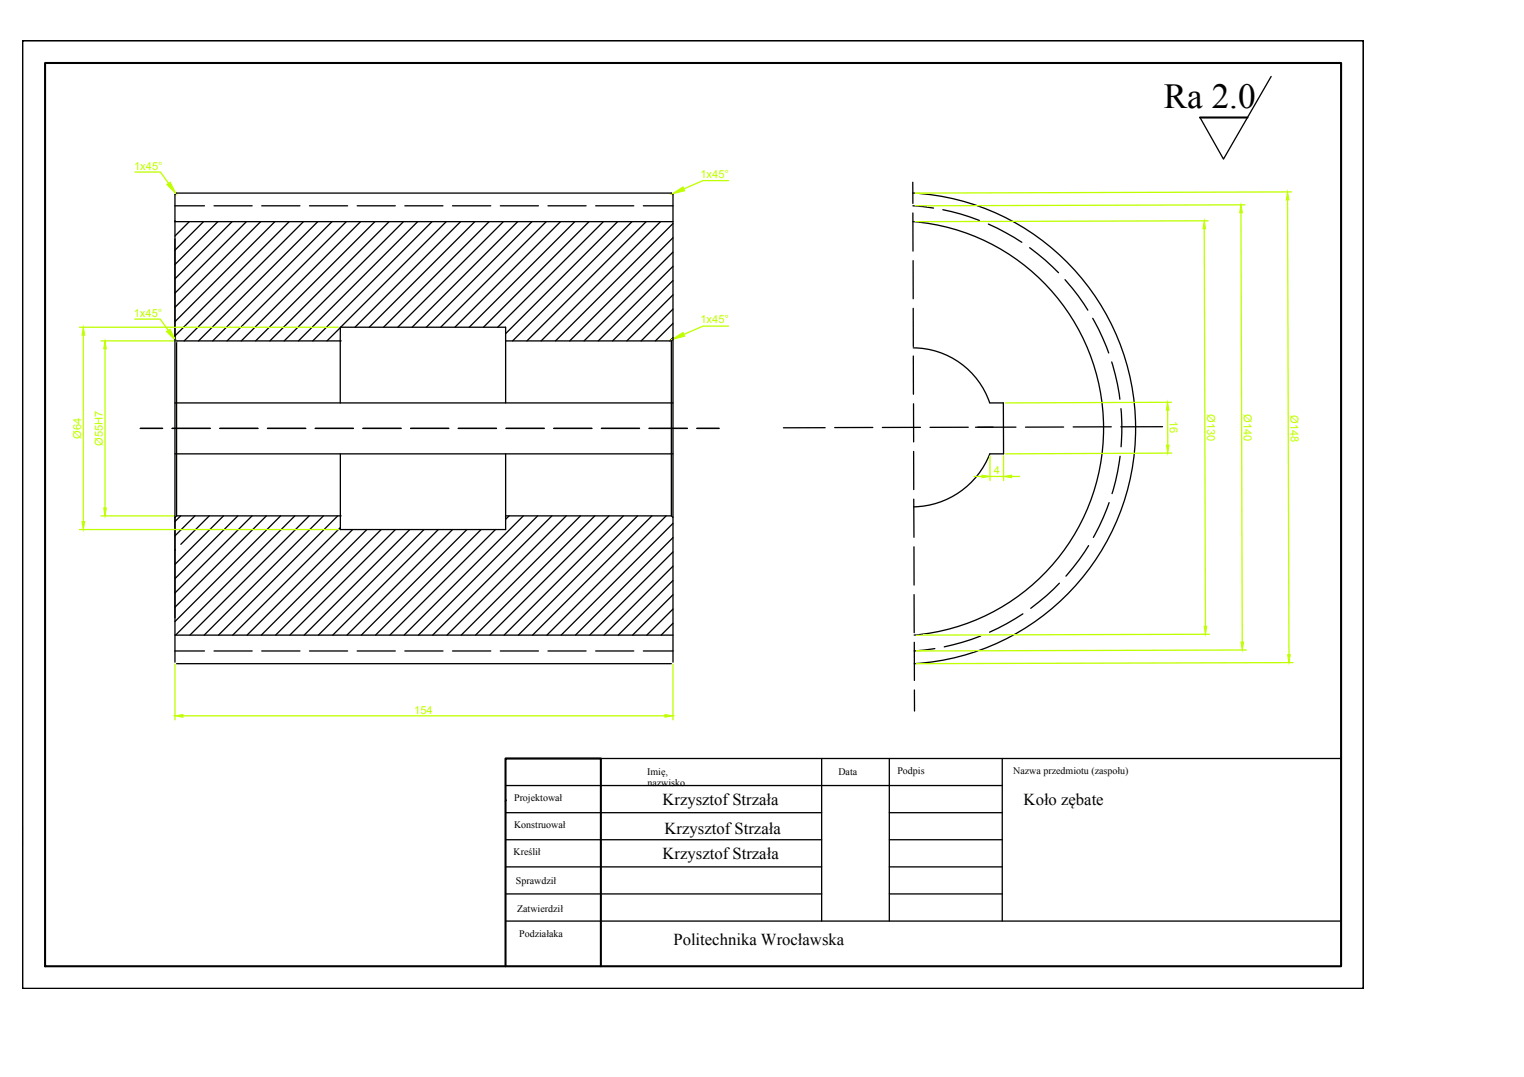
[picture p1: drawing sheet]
<svg xmlns="http://www.w3.org/2000/svg" width="297mm" height="210mm" viewBox="0 0 297 210" stroke-linecap="round" stroke-linejoin="round" font-family="sans-serif">
<!-- layer: ramka -->
<path d="M4.4 7.9h261.3v184.8h-261.3zM8.8 12.3h252.6v176h-252.6zM233.9 22.9h9.2M98.5 188.3v-40.5h18.6v40.5" fill="none" stroke="#000" stroke-width=".4"/>
<!-- layer: 0 -->
<g fill="none" stroke="#000" stroke-width=".25">
<path d="M247.8 14.9l-9.3 16.1-4.6-8.1M177.9 37.6a45.9 45.9 0 0 1 43.4 45.8 45.9 45.9 0 0 1-43.1 45.9M34.1 43.2h.1M34.1 43.2h97.1M36.9 43.2l-2.8 2.8M39.7 43.2l-5.6 5.6M42.5 43.2l-8.4 8.4M45.2 43.2l-11.1 11.1M48 43.2l-13.9 13.9M50.8 43.2l-16.7 16.7M53.6 43.2l-19.5 19.5M56.4 43.2l-22.3 22.3"/>
<path d="M59.1 43.2l-23.2 23.2M61.9 43.2l-23.2 23.2M64.7 43.2l-23.2 23.2M67.5 43.2l-23.2 23.2M70.3 43.2l-23.3 23.2M73.1 43.2l-23.3 23.2M75.8 43.2l-23.2 23.2M78.6 43.2l-23.2 23.2M81.4 43.2l-23.2 23.2M84.2 43.2l-23.2 23.2M87 43.2l-20.6 20.6M89.8 43.2l-20.6 20.6"/>
<path d="M92.5 43.2l-20.5 20.6M95.3 43.2l-20.5 20.6M98.1 43.2l-20.6 20.6M100.9 43.2l-20.6 20.6M103.7 43.2l-20.6 20.6M106.5 43.2l-20.6 20.6M109.2 43.2l-20.5 20.6M112 43.2l-20.5 20.6M114.8 43.2l-20.6 20.6M117.6 43.2l-20.6 20.6M120.4 43.2l-21.8 21.8M123.2 43.2l-23.3 23.2"/>
<path d="M125.9 43.2l-23.2 23.2M128.7 43.2l-23.2 23.2M131.2 43.6l-22.9 22.8M131.2 46.3l-20.2 20.1M131.2 49.1l-17.4 17.3M131.2 51.9l-14.6 14.5M131.2 54.7l-11.8 11.7M131.2 57.5l-9 8.9M177.9 43.2a40.4 40.4 0 0 1 37.2 40.2 40.4 40.4 0 0 1-36.9 40.4M34.1 66.1l.3 .3v17.1M34.1 78.5h97.1M34.4 66.4h32.1"/>
<path d="M66.3 78.5v-14.7h32.3v14.7M66.3 63.9l-2.6 2.5M98.6 66.4h32.3M131.2 66.1l-.3 .3v17.1M131.2 60.2l-6.2 6.2M131.2 63l-3.5 3.4M131.2 65.8l-.7 .6M178 67.8a15.8 15.8 0 0 1 14.9 10.7M192.9 78.5h2.7v10h-2.6M34.1 88.5h97.1M34.4 83.5v17l-.3 .3M66.3 88.5v14.7h32.3v-14.7"/>
<path d="M130.9 83.5v17l.3 .3v28.3M192.9 88.4a16.2 16.2 0 0 1-14.8 10.4M193.5 83.2l-3.4 .1M34.2 107.1l-.1 .1M34.4 100.5h32.1M35.2 100.5l-1.1 1.1M38 100.5l-3.9 3.9M40.8 100.5l-5.6 5.6M43.6 100.5l-9.5 9.5M46.4 100.5l-12.3 12.3M49.1 100.5l-15 15.1M51.9 100.5l-17.8 17.8"/>
<path d="M54.7 100.5l-20.6 20.6M57.5 100.5l-23.3 23.3M60.3 100.5l-23.3 23.3M63 100.5l-23.2 23.3M65.8 100.5l-23.2 23.3M66.3 102.8l-20.9 21M68.7 103.2l-20.5 20.6M71.5 103.2l-20.6 20.6M74.3 103.2l-20.6 20.6M77.1 103.2l-20.6 20.6M79.9 103.2l-20.6 20.6M82.6 103.2l-20.5 20.6"/>
<path d="M85.4 103.2l-20.5 20.6M88.2 103.2l-20.6 20.6M91 103.2l-20.6 20.6M93.8 103.2l-20.6 20.6M96.6 103.2l-20.6 20.6M98.6 100.5h32.3M99.2 100.5l-.6 .7M102 100.5l-23.2 23.3M104.8 100.5l-23.2 23.3M107.6 100.5l-23.3 23.3M110.4 100.5l-23.3 23.3M113.1 100.5l-23.2 23.3"/>
<path d="M115.9 100.5l-23.2 23.3M118.7 100.5l-23.2 23.3M121.5 100.5l-23.2 23.3M124.3 100.5l-23.3 23.3M127.1 100.5l-23.3 23.3M129.8 100.5l-23.2 23.3M131.2 100.8v-62.9l-.3-.3h-96.5l-.3 .3v91.2M131.2 102l-21.8 21.8M131.2 104.8l-19 19M131.2 107.6l-16.3 16.2M131.2 110.3l-13.5 13.5M131.2 113.1l-10.7 10.7"/>
<path d="M131.2 115.9l-7.9 7.9M131.2 118.7l-5.1 5.1M34.1 123.8h97.1M34.4 129.3h96.5M131.2 121.5l-2.3 2.3M98.5 147.8h162.9M98.5 153.1h96.8M98.5 158.4h61.6M98.7 155.9l-.2 .3M160.1 147.8v31.7M173.3 158.4h22M173.3 147.8v31.7"/>
<path d="M195.3 147.8v31.7M4.4 161.1v31.6M98.5 179.5h162.9M98.5 163.7h61.6M98.5 169h61.6M98.5 174.2h61.6M173.3 163.7h22M173.3 169h22M173.3 174.2h22"/>
</g>
<!-- layer: przerywana -->
<g fill="none" stroke="#000" stroke-width=".25">
<path d="M177.9 35.5v4.1M34.1 40.1h5.8M41.7 40.1h7.4M51 40.1h7.5M60.3 40.1h7.5M69.6 40.1h7.4M78.9 40.1h7.4M88.2 40.1h7.5M97.5 40.1h7.4M106.8 40.1h7.4M116.1 40.1h7.4M125.4 40.1h5.8"/>
<path d="M177.9 40.1l4 .5M177.9 41.5v7.4M178 50.8v7.4M183.8 40.9a40.2 40.2 0 0 1 7.1 2.1M192.6 43.7l3.4 1.6 3.2 1.9M200.7 48.3l.1 .1a42.9 42.9 0 0 1 5.5 4.7M207.6 54.5l.2 .3a38.3 38.3 0 0 1 4.2 5.7M178 60.1v7.4M178 69.4v7.4M178.1 78.7v7.4M213 62l1.9 3.9 1.2 2.9M216.7 70.5l1.1 4.4 .5 2.9"/>
<path d="M218.5 79.7l.2 2.7-.2 4.7M27.3 83.5h4.4M33.5 83.5h7.5M42.8 83.5h7.5M52.1 83.5h7.5M61.4 83.5h7.5M70.7 83.5h7.5M80 83.5h7.5M87.5 83.5h-7.5M89.3 83.5h7.5M98.6 83.5h7.5M107.9 83.5h7.5"/>
<path d="M117.2 83.5h7.5M126.5 83.5h7.5M135.8 83.5h4.3M160.8 83.4h-8.1M170.1 83.3h-7.4M178.1 88v7.4M178.1 97.3v7.4M179.4 83.3h-7.4M188.7 83.3h-7.4M198 83.2l-7.4 .1M207.3 83.2h-7.4M216.2 98l-1.2 2.9-1.9 3.8"/>
<path d="M216.6 83.2h-7.4M218.3 88.9l-.5 2.9-1.1 4.4M226.6 83.2h-8.1M178.1 106.6l.1 7.4M178.2 115.9v7.4M199.4 119.6a43.6 43.6 0 0 1-6.5 3.6M206.5 113.7a39.7 39.7 0 0 1-5.6 4.9M212.2 106.3a41.3 41.3 0 0 1-4.4 6M34.1 126.9h5.8M41.7 126.9h7.4M51 126.9h7.5M60.3 126.9h7.5"/>
<path d="M69.6 126.9h7.4M78.9 126.9h7.4M88.2 126.9h7.5M97.5 126.9h7.4M106.8 126.9h7.4M116.1 126.9h7.4M125.4 126.9h5.8M178.2 125.2v7.4M178.2 134.5v4.1M182.2 126.4l-4 .5M191.2 123.9l-.1 .1a44.7 44.7 0 0 1-7.1 2.1"/>
</g>
<!-- layer: wymiarowanie -->
<g fill="#bfff00" stroke="#bfff00" stroke-width=".19">
<path d="M131 37.8l2.1-1.4 .4 .8z"/>
<path d="M131 66.1l2.1-1.3 .4 .7z"/>
<path d="M32.5 36l.7-.5 1.1 2.2z"/>
<path d="M32.4 64.6l.7-.4 1.1 2.2z"/>
<path d="M20.5 66.4l.2 1.6h-.5z"/>
<path d="M20.2 99h.5l-.2 1.5z"/>
<path d="M16.2 63.8l.3 1.5h-.5z"/>
<path d="M16 101.7h.5l-.3 1.5z"/>
<path d="M191.4 92.6l1.6 .3-1.6 .2z"/>
<path d="M195.6 92.9l1.6-.3v.5z"/>
<path d="M251 37.4l.2 1.5-.5 .1z"/>
<path d="M251 127.6h.5l-.3 1.5z"/>
<path d="M241.9 125.1h.5l-.3 1.6z"/>
<path d="M241.9 39.9l.2 1.6h-.5z"/>
<path d="M234.7 122.1l.5-.1-.2 1.6z"/>
<path d="M234.7 43l.3 1.6h-.5z"/>
<path d="M227.6 78.4l.2 1.5h-.5z"/>
<path d="M227.4 86.8h.5l-.3 1.5z"/>
<path d="M34.1 139.5l1.5-.2v.5z"/>
<path d="M129.6 139.3l1.6 .2-1.6 .3z"/>
</g>
<g fill="none" stroke="#bfff00" stroke-width=".25">
<path d="M26.3 33.5h5l1.6 2.2M142 35.2h-5l-3.7 1.6M242.7 39.9l-64.4 .2M251 39l.2 88.6M251.7 37.4l-73.4 .2M234.7 44.6l.3 77.5M235.5 43l-57.2 .2M241.9 41.5l.2 83.6M15.5 63.8h50.4M16.2 65.3v36.4M19.7 66.4h14.3M20.5 68v31"/>
<path d="M26.2 62.2h5l1.6 2.2M142 63.6h-5l-3.7 1.6M227.6 79.9v6.9M228.3 78.4l-32.3 .1M189.8 92.9h1.6M193 88.8v4.8M193 92.9h2.6M195.6 88.8v4.8M197.2 92.9h1.5M228.4 88.3l-32.4 .2M15.5 103.2h50.4M19.7 100.5h14.3"/>
<path d="M34.1 129.4v10.9M35.6 139.5h94M131.2 129.4v10.9M235.7 123.6l-57.1 .2M242.9 126.7l-64.3 .2M252 129.1l-73.4 .2"/>
</g>
<text font-size="6.9" x="226.8" y="21">Ra 2.0</text>
<g font-size="3.2">
<text x="129.1" y="156.8">Krzysztof Strzała</text>
<text x="199.5" y="156.8">Koło zębate</text>
<text x="129.1" y="167.4">Krzysztof Strzała</text>
<text x="129.5" y="162.5">Krzysztof Strzała</text>
<text x="131.3" y="184.1">Politechnika Wrocławska</text>
</g>
<g font-size="2.2" fill="#bfff00">
<text x="26.1" y="33.1">1x45°</text>
<text x="136.5" y="34.6">1x45°</text>
<text x="26.1" y="61.8">1x45°</text>
<text x="136.5" y="63">1x45°</text>
<text x="228" y="82.1" transform="rotate(90 228 82.1)">16</text>
<text x="235.3" y="80.7" transform="rotate(90 235.3 80.7)">Ø130</text>
<text x="242.4" y="80.7" transform="rotate(90 242.4 80.7)">Ø140</text>
<text x="251.5" y="80.9" transform="rotate(90 251.5 80.9)">Ø148</text>
<text x="15.8" y="85.5" transform="rotate(-90 15.8 85.5)">Ø64</text>
<text x="20" y="86.9" transform="rotate(-90 20 86.9)">Ø55H7</text>
<text x="193.7" y="92.5">4</text>
<text x="80.8" y="139.1">154</text>
</g>
<g font-size="1.9">
<text x="126.1" y="151">Imię,</text>
<text x="126.2" y="153.2">nazwisko</text>
<text x="163.4" y="151.1">Data</text>
<text x="174.9" y="150.8">Podpis</text>
<text x="197.5" y="150.8">Nazwa przedmiotu (zaspołu)</text>
<text x="100.2" y="156.1">Projektował</text>
<text x="100.2" y="161.3">Konstruował</text>
<text x="100.1" y="166.7">Kreślił</text>
<text x="100.5" y="172.3">Sprawdził</text>
<text x="100.8" y="177.7">Zatwierdził</text>
<text x="101.2" y="182.7">Podziałaka</text>
</g>
</svg>
